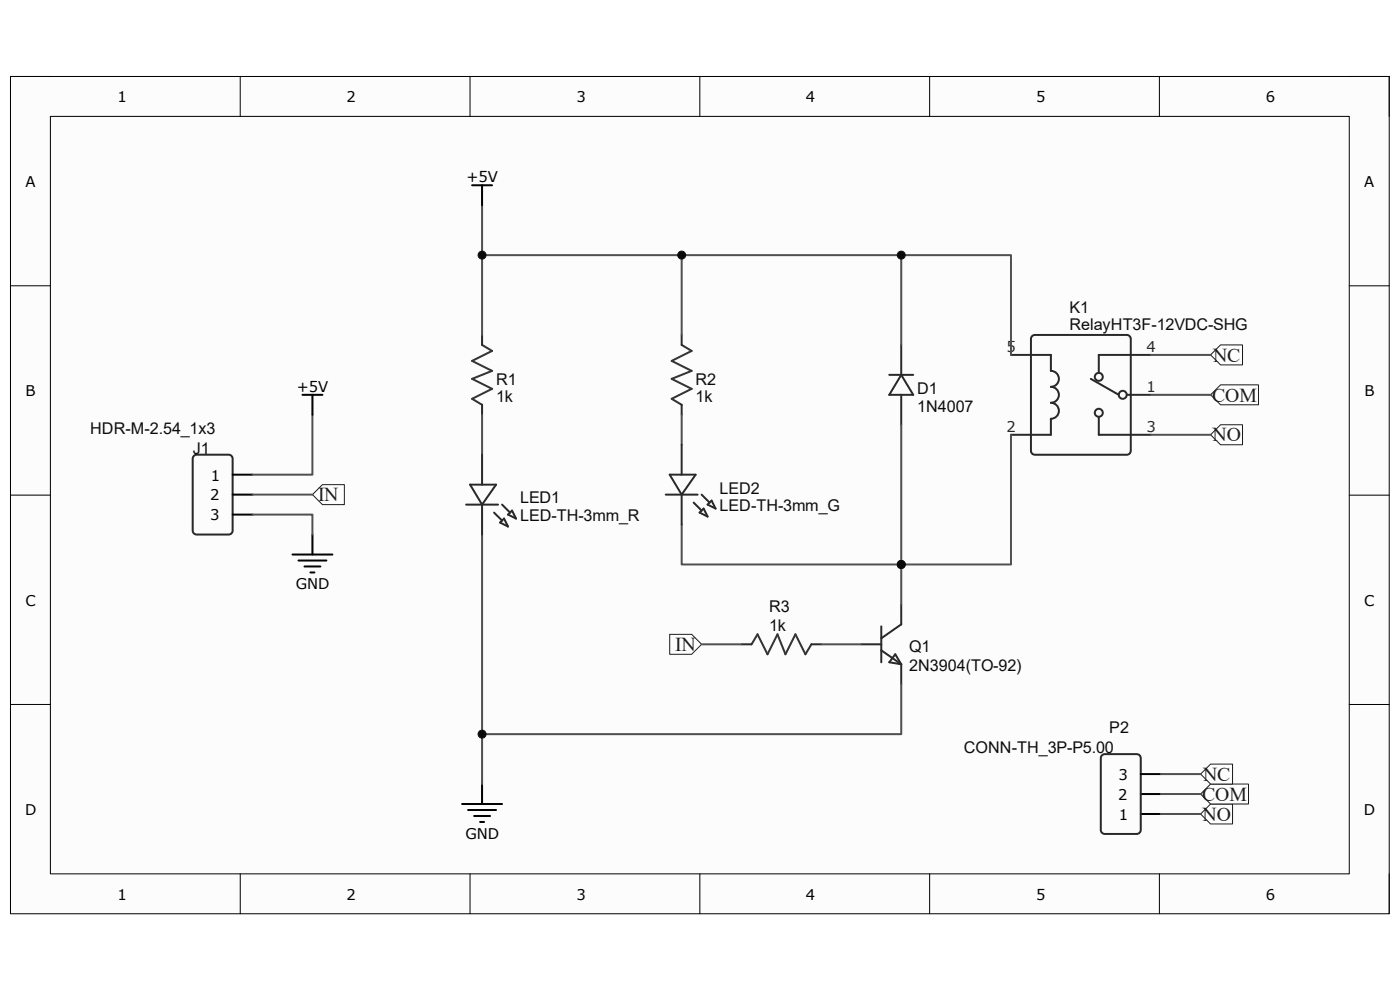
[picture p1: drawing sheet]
<svg xmlns="http://www.w3.org/2000/svg" width="297mm" height="210mm" viewBox="0 0 297 210" stroke-linecap="round" stroke-linejoin="round" font-family="sans-serif">
<path d="M2.2 16.2h292.5v177.6h-292.5z" fill-rule="evenodd" fill="#fcfcfc"/>
<path d="M2.2 16.2h292.5v177.6h-292.5z" fill="none" stroke="#000" stroke-width=".21"/>
<path d="M10.7 24.7h275.5v160.7h-275.5z" fill-rule="evenodd" fill="#fcfcfc"/>
<g fill="none" stroke="#000" stroke-width=".21">
<path d="M2.2 16.2h8.5M51 16.2v8.5M99.7 16.2v8.5M148.5 16.2v8.5M197.2 16.2v8.5M246 16.2v8.5M286.2 16.2h8.5v8.5M10.7 24.7h275.5v160.7h-275.5zM2.2 60.6h8.5M286.2 60.6h8.5M2.2 105h8.5M286.2 105h8.5"/>
<path d="M2.2 149.4h8.5M286.2 149.4h8.5M51 185.4v8.4M99.7 185.4v8.4M148.5 185.4v8.4M197.2 185.4v8.4M246 185.4v8.4M294.7 185.4v8.4"/>
</g>
<g fill="none" stroke="#292929" stroke-width=".42">
<path d="M102.3 71.1v2.1M144.6 71.1v2.1M188.7 79.5h5M191.2 73.2v6.3M191.2 79.5l2.5 4.3h-5zM214.5 75.3h8.4v3.4a1.69 1.69 0 0 1 1.7 1.7 1.69 1.69 0 0 1-1.7 1.7 1.69 1.69 0 0 1 1.7 1.7 1.69 1.69 0 0 1-1.7 1.6 1.69 1.69 0 0 1 1.7 1.7 1.69 1.69 0 0 1-1.7 1.7v3.4h-8.4M219 71.3l.6-.2h19.4a.85 .85 0 0 1 .9 .8v23.7a.85 .85 0 0 1-.9 .9h-19.4a.85 .85 0 0 1-.9-.9v-23.7zM244.1 75.3h-11v3.8M102.3 85.9v2.1M144.6 85.9v2.1M191.2 83.8v6.3M231.4 80.4l6 3.4"/>
<path d="M233.1 88.4v3.8h11M239 83.8h5.1M157.3 136.7h2.1M172.1 136.7h2.2M182.7 136.7h4.3M187 138l4.2 2.9M187 132.9v7.6M189.9 138.8l1.3 2.1-2.5-.4zM191.2 128.2v4.3l-4.2 2.9M191.2 140.9v4.3M233.8 160.2l.6-.2h6.8a.85 .85 0 0 1 .8 .8v15.3a.85 .85 0 0 1-.8 .8h-6.8a.85 .85 0 0 1-.9-.8v-15.3z"/>
<circle cx="233.1" cy="79.9" r=".85"/>
<circle cx="233.1" cy="87.6" r=".85"/>
<circle cx="238.2" cy="83.8" r=".85"/>
</g>
<path d="M102.3 73.2l2.1 1.2-4.2 2.2 4.2 2.1-4.2 1.7 4.2 2.1-4.2 2.1 2.1 1.3M144.6 73.2l2.1 1.2-4.2 2.2 4.2 2.1-4.2 1.7 4.2 2.1-4.2 2.1 2.1 1.3M159.4 136.7l1.3-2.1 2.1 4.2 2.1-4.2 1.7 4.2 2.2-4.2 2.1 4.2 1.2-2.1" fill="none" stroke="#303030" stroke-width=".42"/>
<path d="M102.3 43.5v27.6M102.3 54.1h112.2v21.2M102.3 88v8.5M144.6 88v6.3M191.2 90.1v38.1M102.3 113.4v52.9M174.3 136.7h8.4" fill="none" stroke="#505050" stroke-width=".42"/>
<path d="M98 170.6h8.5M99.3 171.8h5.9M100.6 173.1h3.4M101.9 174.4h.8M102.3 166.3v4.3M242 168.4h4.2M242 172.7h4.2M242 164.2h4.2" fill="none" stroke="#000" stroke-width=".42"/>
<circle cx="102.3" cy="54.1" r=".85" fill="#0e0e0e"/>
<circle cx="102.3" cy="54.1" r=".85" fill="none" stroke="#0e0e0e" stroke-width=".21"/>
<path d="M191.2 54.1v19.1" fill="none" stroke="#505050" stroke-width=".42"/>
<circle cx="191.2" cy="54.1" r=".85" fill="#0e0e0e"/>
<circle cx="191.2" cy="54.1" r=".85" fill="none" stroke="#0e0e0e" stroke-width=".21"/>
<path d="M144.6 54.1v17" fill="none" stroke="#505050" stroke-width=".42"/>
<circle cx="144.6" cy="54.1" r=".85" fill="#0e0e0e"/>
<circle cx="144.6" cy="54.1" r=".85" fill="none" stroke="#0e0e0e" stroke-width=".21"/>
<path d="M214.5 92.2v27.6h-23.3" fill="none" stroke="#505050" stroke-width=".42"/>
<circle cx="191.2" cy="119.8" r=".85" fill="#0e0e0e"/>
<circle cx="191.2" cy="119.8" r=".85" fill="none" stroke="#0e0e0e" stroke-width=".21"/>
<path d="M144.6 111.3v8.5h46.6" fill="none" stroke="#505050" stroke-width=".42"/>
<circle cx="191.2" cy="119.8" r=".85" fill="#0e0e0e"/>
<circle cx="191.2" cy="119.8" r=".85" fill="none" stroke="#0e0e0e" stroke-width=".21"/>
<path d="M191.2 145.2v10.5h-88.9" fill="none" stroke="#505050" stroke-width=".42"/>
<circle cx="102.3" cy="155.7" r=".85" fill="#0e0e0e"/>
<circle cx="102.3" cy="155.7" r=".85" fill="none" stroke="#0e0e0e" stroke-width=".21"/>
<path d="M41.1 96.7l.6-.2h6.8a.85 .85 0 0 1 .9 .8v15.2a.85 .85 0 0 1-.9 .9h-6.8a.85 .85 0 0 1-.8-.9v-15.2z" fill="none" stroke="#292929" stroke-width=".42"/>
<path d="M49.3 109.2h4.3M49.3 100.7h4.3M49.3 104.9h4.3" fill="none" stroke="#000" stroke-width=".42"/>
<path d="M68.4 102.8h4.7v4.2h-4.7l-2.1-2.1z" fill-rule="evenodd" fill="#fefefe"/>
<path d="M68.4 102.8h4.7v4.2h-4.7l-2.1-2.1z" fill="none" stroke="#1c1c1c" stroke-width=".21"/>
<path d="M254.7 172.7l2.1-2.1h4.7v4.2h-4.7z" fill-rule="evenodd" fill="#fefefe"/>
<path d="M254.7 172.7l2.1-2.1h4.7v4.2h-4.7z" fill="none" stroke="#1c1c1c" stroke-width=".21"/>
<path d="M254.7 168.4l2.1-2.1h8.1v4.3h-8.1z" fill-rule="evenodd" fill="#fefefe"/>
<path d="M254.7 168.4l2.1-2.1h8.1v4.3h-8.1z" fill="none" stroke="#1c1c1c" stroke-width=".21"/>
<path d="M254.7 164.2l2.1-2.1h4.7v4.2h-4.7z" fill-rule="evenodd" fill="#fefefe"/>
<path d="M254.7 164.2l2.1-2.1h4.7v4.2h-4.7z" fill="none" stroke="#1c1c1c" stroke-width=".21"/>
<path d="M62.1 117.6h8.4M63.3 118.9h5.9M66.3 113.4v4.2M64.6 120.2h3.4M65.9 121.4h.8" fill="none" stroke="#000" stroke-width=".42"/>
<path d="M66.3 88v12.7h-12.7M53.6 109.2h12.7v4.2M53.6 104.9h12.7" fill="none" stroke="#505050" stroke-width=".42"/>
<path d="M256.8 75.3l2.1-2.1h4.7v4.2h-4.7z" fill-rule="evenodd" fill="#fefefe"/>
<path d="M256.8 75.3l2.1-2.1h4.7v4.2h-4.7z" fill="none" stroke="#1c1c1c" stroke-width=".21"/>
<path d="M256.8 83.8l2.1-2.2h8.1v4.3h-8.1z" fill-rule="evenodd" fill="#fefefe"/>
<path d="M256.8 83.8l2.1-2.2h8.1v4.3h-8.1z" fill="none" stroke="#1c1c1c" stroke-width=".21"/>
<path d="M258.9 90.1h4.7v4.3h-4.7l-2.1-2.2z" fill-rule="evenodd" fill="#fefefe"/>
<path d="M258.9 90.1h4.7v4.3h-4.7l-2.1-2.2z" fill="none" stroke="#1c1c1c" stroke-width=".21"/>
<path d="M244.1 75.3h12.7M244.1 83.8h12.7M244.1 92.2h12.7M246.2 172.7h8.5M246.2 168.4h8.5M246.2 164.2h8.5" fill="none" stroke="#505050" stroke-width=".42"/>
<path d="M142.1 134.6h4.6l2.1 2.1-2.1 2.1h-4.6z" fill-rule="evenodd" fill="#fefefe"/>
<path d="M142.1 134.6h4.6l2.1 2.1-2.1 2.1h-4.6z" fill="none" stroke="#1c1c1c" stroke-width=".21"/>
<path d="M148.8 136.7h8.5" fill="none" stroke="#505050" stroke-width=".42"/>
<path d="M100.2 39.3h4.2M102.3 39.3v4.2M64.2 83.8h4.2M66.3 83.8v4.2" fill="none" stroke="#000" stroke-width=".42"/>
<g fill="none" stroke="#292929" stroke-width=".42">
<path d="M102.3 96.5v6.3M144.6 94.3v6.4M98.9 107h6.8M99.7 102.8h5.5l-2.9 4.2zM102.3 107v6.4M104.8 108.7l1.7 1.7M106.1 110.9l.8-.9 .9 1.7zM106.5 107l1.7 1.7M107.8 109.2l.8-.9 .9 1.7zM141.2 104.9h6.8M142.1 100.7h5.5l-3 4.2zM144.6 104.9v6.4"/>
<path d="M147.2 106.6l1.6 1.7M148.4 108.7l.9-.8 .8 1.7zM148.8 104.9l1.7 1.7M150.1 107l.9-.8 .8 1.7z"/>
</g>
<g font-size="4.2" fill="#1c1c1c">
<text x="257.3" y="76.7">NC</text>
<text x="257.1" y="85.2">COM</text>
<text x="257.2" y="93.6">NO</text>
<text x="67.5" y="106.3">IN</text>
<text x="143.3" y="138.1">IN</text>
<text x="255.2" y="165.6">NC</text>
<text x="255" y="169.8">COM</text>
<text x="255.1" y="174.1">NO</text>
</g>
<g font-size="3.4" fill="#0e0e0e">
<text x="226.9" y="66.3">K1</text>
<text x="226.9" y="70.1">RelayHT3F-12VDC-SHG</text>
<text x="105.2" y="81.6">R1</text>
<text x="147.6" y="81.6">R2</text>
<text x="194.6" y="83.5">D1</text>
<text x="105.2" y="85.2">1k</text>
<text x="147.6" y="85.2">1k</text>
<text x="194.6" y="87.3">1N4007</text>
<text x="19.1" y="92">HDR-M-2.54_1x3</text>
<text x="40.9" y="96.2">J1</text>
<text x="110.3" y="106.8">LED1</text>
<text x="152.7" y="104.7">LED2</text>
<text x="110.3" y="110.6">LED-TH-3mm_R</text>
<text x="152.7" y="108.5">LED-TH-3mm_G</text>
<text x="163.2" y="129.9">R3</text>
<text x="163.2" y="133.8">1k</text>
<text x="192.9" y="138.4">Q1</text>
<text x="192.9" y="142.3">2N3904(TO-92)</text>
<text x="235.3" y="155.5">P2</text>
<text x="204.5" y="159.8">CONN-TH_3P-P5.00</text>
</g>
<g font-size="3.1">
<text x="24.9" y="21.7">1</text>
<text x="73.5" y="21.7">2</text>
<text x="122.3" y="21.7">3</text>
<text x="171" y="21.7">4</text>
<text x="219.8" y="21.7">5</text>
<text x="268.5" y="21.7">6</text>
<text x="5.4" y="39.7">A</text>
<text x="98.9" y="38.7">+5V</text>
<text x="289.4" y="39.7">A</text>
<text x="62.9" y="83.1">+5V</text>
<text x="5.4" y="84.1">B</text>
<text x="289.5" y="84.1">B</text>
<text x="44.7" y="101.9">1</text>
<text x="44.6" y="106.2">2</text>
<text x="44.6" y="110.4">3</text>
<text x="62.8" y="125">GND</text>
<text x="5.4" y="128.5">C</text>
<text x="289.4" y="128.5">C</text>
<text x="237.3" y="165.4">3</text>
<text x="5.3" y="172.9">D</text>
<text x="237.2" y="169.7">2</text>
<text x="237.4" y="173.9">1</text>
<text x="289.3" y="172.9">D</text>
<text x="98.8" y="177.9">GND</text>
<text x="24.9" y="190.8">1</text>
<text x="73.5" y="190.8">2</text>
<text x="122.3" y="190.8">3</text>
<text x="171" y="190.8">4</text>
<text x="219.8" y="190.8">5</text>
<text x="268.5" y="190.8">6</text>
</g>
<g font-size="3.1" fill="#292929">
<text x="213.5" y="74.6">5</text>
<text x="243.2" y="74.6">4</text>
<text x="243.2" y="83.1">1</text>
<text x="213.5" y="91.6">2</text>
<text x="243.2" y="91.6">3</text>
</g>
</svg>
